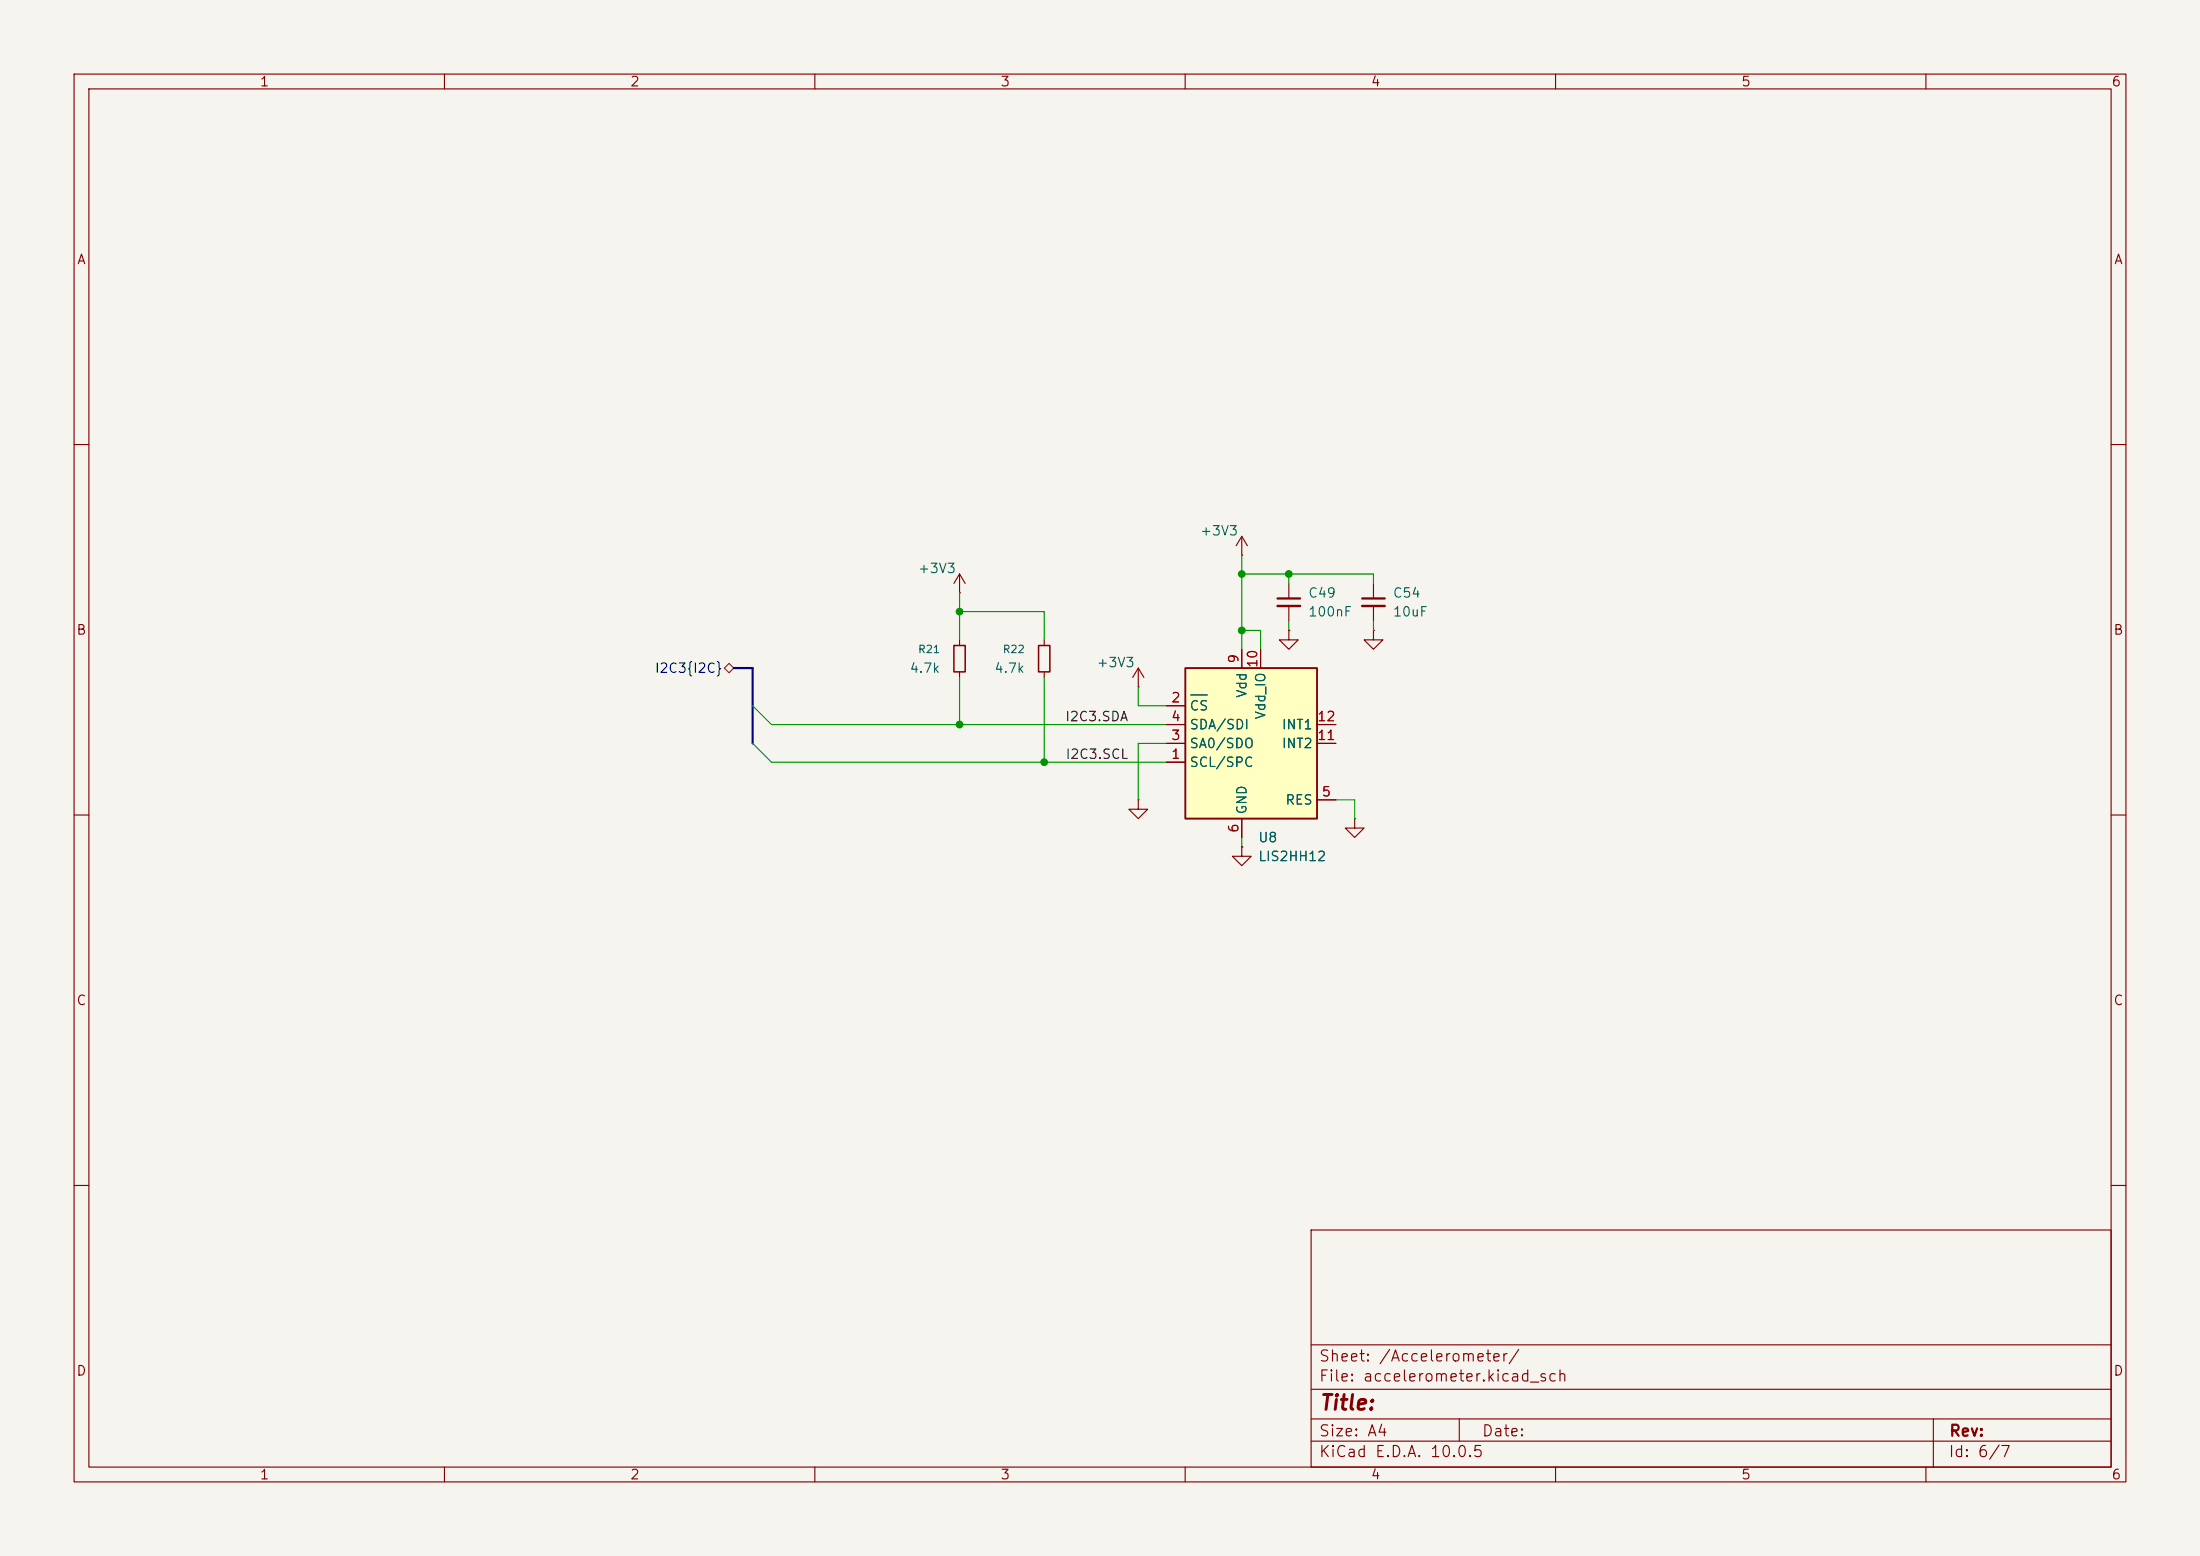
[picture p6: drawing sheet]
(kicad_sch
 (version 20260306)
 (generator "eeschema")
 (generator_version "10.0")
 (paper "A4")
 (lib_symbols
  (symbol "Device:C_Small"
   (pin_numbers (hide yes))
   (pin_names
    (offset 0.254) (hide yes)) (exclude_from_sim no) (in_bom yes) (on_board yes)
   (in_pos_files yes)
   (duplicate_pin_numbers_are_jumpers no)
   (property "Reference" "C" (at 0.254 1.778 0) (show_name no) (do_not_autoplace no) (effects (font (size 1.27 1.27)) (justify left)))
   (property "Value" "C_Small" (at 0.254 -2.032 0) (show_name no) (do_not_autoplace no) (effects (font (size 1.27 1.27)) (justify left)))
   (property "Footprint" "" (at 0 0 0) (show_name no) (do_not_autoplace no) (hide yes) (effects (font (size 1.27 1.27))))
   (property "Datasheet" "" (at 0 0 0) (show_name no) (do_not_autoplace no) (hide yes) (effects (font (size 1.27 1.27))))
   (property "Description" "Unpolarized capacitor, small symbol" (at 0 0 0) (show_name no) (do_not_autoplace no) (hide yes) (effects (font (size 1.27 1.27))))
   (symbol "C_Small_0_1"
    (polyline (pts (xy -1.524 0.508) (xy 1.524 0.508)) (stroke (width 0.3048) (type default)) (fill (type none)))
    (polyline (pts (xy -1.524 -0.508) (xy 1.524 -0.508)) (stroke (width 0.3302) (type default)) (fill (type none))))
   (symbol "C_Small_1_1"
    (pin passive line (at 0 2.54 270) (length 2.032) (name "" (effects (font (size 1.27 1.27)))) (number "1" (effects (font (size 1.27 1.27)))))
    (pin passive line (at 0 -2.54 90) (length 2.032) (name "" (effects (font (size 1.27 1.27)))) (number "2" (effects (font (size 1.27 1.27))))))
   (embedded_fonts no))
  (symbol "Device:R_Small"
   (pin_numbers (hide yes))
   (pin_names
    (offset 0.254) (hide yes)) (exclude_from_sim no) (in_bom yes) (on_board yes)
   (in_pos_files yes)
   (duplicate_pin_numbers_are_jumpers no)
   (property "Reference" "R" (at 0 0 90) (show_name no) (do_not_autoplace no) (effects (font (size 1.016 1.016))))
   (property "Value" "R_Small" (at 1.778 0 90) (show_name no) (do_not_autoplace no) (effects (font (size 1.27 1.27))))
   (property "Footprint" "" (at 0 0 0) (show_name no) (do_not_autoplace no) (hide yes) (effects (font (size 1.27 1.27))))
   (property "Datasheet" "" (at 0 0 0) (show_name no) (do_not_autoplace no) (hide yes) (effects (font (size 1.27 1.27))))
   (property "Description" "Resistor, small symbol" (at 0 0 0) (show_name no) (do_not_autoplace no) (hide yes) (effects (font (size 1.27 1.27))))
   (symbol "R_Small_0_1"
    (rectangle (start -0.762 1.778) (end 0.762 -1.778) (stroke (width 0.2032) (type default)) (fill (type none))))
   (symbol "R_Small_1_1"
    (pin passive line (at 0 2.54 270) (length 0.762) (name "" (effects (font (size 1.27 1.27)))) (number "1" (effects (font (size 1.27 1.27)))))
    (pin passive line (at 0 -2.54 90) (length 0.762) (name "" (effects (font (size 1.27 1.27)))) (number "2" (effects (font (size 1.27 1.27))))))
   (embedded_fonts no))
  (symbol "Sensor_Motion:LIS2HH12" (exclude_from_sim no) (in_bom yes) (on_board yes)
   (in_pos_files yes)
   (duplicate_pin_numbers_are_jumpers no)
   (property "Reference" "U" (at -5.08 11.43 0) (show_name no) (do_not_autoplace no) (effects (font (size 1.27 1.27)) (justify right)))
   (property "Value" "LIS2HH12" (at 3.81 11.43 0) (show_name no) (do_not_autoplace no) (effects (font (size 1.27 1.27)) (justify left)))
   (property "Footprint" "Package_LGA:LGA-12_2x2mm_P0.5mm" (at 3.81 13.97 0) (show_name no) (do_not_autoplace no) (hide yes) (effects (font (size 1.27 1.27)) (justify left)))
   (property "Datasheet" "www.st.com/resource/en/datasheet/lis2hh12.pdf" (at -8.89 0 0) (show_name no) (do_not_autoplace no) (hide yes) (effects (font (size 1.27 1.27))))
   (property "Description" "3-Axis Accelerometer, 2/4/8g range, I2C/SPI interface" (at 0 0 0) (show_name no) (do_not_autoplace no) (hide yes) (effects (font (size 1.27 1.27))))
   (symbol "LIS2HH12_0_1"
    (rectangle (start -7.62 10.16) (end 10.16 -10.16) (stroke (width 0.254) (type default)) (fill (type background))))
   (symbol "LIS2HH12_1_1"
    (pin input line (at -10.16 -2.54 0) (length 2.54) (name "SCL/SPC" (effects (font (size 1.27 1.27)))) (number "1" (effects (font (size 1.27 1.27)))))
    (pin input line (at -10.16 5.08 0) (length 2.54) (name "~{CS}" (effects (font (size 1.27 1.27)))) (number "2" (effects (font (size 1.27 1.27)))))
    (pin bidirectional line (at -10.16 0 0) (length 2.54) (name "SA0/SDO" (effects (font (size 1.27 1.27)))) (number "3" (effects (font (size 1.27 1.27)))))
    (pin bidirectional line (at -10.16 2.54 0) (length 2.54) (name "SDA/SDI" (effects (font (size 1.27 1.27)))) (number "4" (effects (font (size 1.27 1.27)))))
    (pin passive line (at 12.7 -7.62 180) (length 2.54) (name "RES" (effects (font (size 1.27 1.27)))) (number "5" (effects (font (size 1.27 1.27)))))
    (pin power_in line (at 0 -12.7 90) (length 2.54) (name "GND" (effects (font (size 1.27 1.27)))) (number "6" (effects (font (size 1.27 1.27)))))
    (pin passive line (at 0 -12.7 90) (length 2.54) (hide yes) (name "GND" (effects (font (size 1.27 1.27)))) (number "7" (effects (font (size 1.27 1.27)))))
    (pin passive line (at 0 -12.7 90) (length 2.54) (hide yes) (name "GND" (effects (font (size 1.27 1.27)))) (number "8" (effects (font (size 1.27 1.27)))))
    (pin power_in line (at 0 12.7 270) (length 2.54) (name "Vdd" (effects (font (size 1.27 1.27)))) (number "9" (effects (font (size 1.27 1.27)))))
    (pin power_in line (at 2.54 12.7 270) (length 2.54) (name "Vdd_IO" (effects (font (size 1.27 1.27)))) (number "10" (effects (font (size 1.27 1.27)))))
    (pin output line (at 12.7 0 180) (length 2.54) (name "INT2" (effects (font (size 1.27 1.27)))) (number "11" (effects (font (size 1.27 1.27)))))
    (pin output line (at 12.7 2.54 180) (length 2.54) (name "INT1" (effects (font (size 1.27 1.27)))) (number "12" (effects (font (size 1.27 1.27))))))
   (embedded_fonts no))
  (symbol "power:+5V"
   (power global)
   (pin_numbers (hide yes))
   (pin_names
    (offset 0) (hide yes)) (exclude_from_sim no) (in_bom yes) (on_board yes)
   (in_pos_files yes)
   (duplicate_pin_numbers_are_jumpers no)
   (property "Reference" "#PWR" (at 0 -3.81 0) (show_name no) (do_not_autoplace no) (hide yes) (effects (font (size 1.27 1.27))))
   (property "Value" "+5V" (at 0 3.556 0) (show_name no) (do_not_autoplace no) (effects (font (size 1.27 1.27))))
   (property "Footprint" "" (at 0 0 0) (show_name no) (do_not_autoplace no) (hide yes) (effects (font (size 1.27 1.27))))
   (property "Datasheet" "" (at 0 0 0) (show_name no) (do_not_autoplace no) (hide yes) (effects (font (size 1.27 1.27))))
   (property "Description" "Power symbol creates a global label with name \"+5V\"" (at 0 0 0) (show_name no) (do_not_autoplace no) (hide yes) (effects (font (size 1.27 1.27))))
   (symbol "+5V_0_1"
    (polyline (pts (xy -0.762 1.27) (xy 0 2.54)) (stroke (width 0) (type default)) (fill (type none)))
    (polyline (pts (xy 0 2.54) (xy 0.762 1.27)) (stroke (width 0) (type default)) (fill (type none)))
    (polyline (pts (xy 0 0) (xy 0 2.54)) (stroke (width 0) (type default)) (fill (type none))))
   (symbol "+5V_1_1"
    (pin power_in line (at 0 0 90) (length 0) (name "" (effects (font (size 1.27 1.27)))) (number "1" (effects (font (size 1.27 1.27))))))
   (embedded_fonts no))
  (symbol "power:GND"
   (power global)
   (pin_numbers (hide yes))
   (pin_names
    (offset 0) (hide yes)) (exclude_from_sim no) (in_bom yes) (on_board yes)
   (in_pos_files yes)
   (duplicate_pin_numbers_are_jumpers no)
   (property "Reference" "#PWR" (at 0 -6.35 0) (show_name no) (do_not_autoplace no) (hide yes) (effects (font (size 1.27 1.27))))
   (property "Value" "GND" (at 0 -3.81 0) (show_name no) (do_not_autoplace no) (effects (font (size 1.27 1.27))))
   (property "Footprint" "" (at 0 0 0) (show_name no) (do_not_autoplace no) (hide yes) (effects (font (size 1.27 1.27))))
   (property "Datasheet" "" (at 0 0 0) (show_name no) (do_not_autoplace no) (hide yes) (effects (font (size 1.27 1.27))))
   (property "Description" "Power symbol creates a global label with name \"GND\" , ground" (at 0 0 0) (show_name no) (do_not_autoplace no) (hide yes) (effects (font (size 1.27 1.27))))
   (symbol "GND_0_1"
    (polyline (pts (xy 0 0) (xy 0 -1.27) (xy 1.27 -1.27) (xy 0 -2.54) (xy -1.27 -1.27) (xy 0 -1.27)) (stroke (width 0) (type default)) (fill (type none))))
   (symbol "GND_1_1"
    (pin power_in line (at 0 0 270) (length 0) (name "" (effects (font (size 1.27 1.27)))) (number "1" (effects (font (size 1.27 1.27))))))
   (embedded_fonts no)))
 (junction
  (at 129.54 82.55)
  (diameter 0)
  (color 0 0 0 0))
 (junction
  (at 173.99 77.47)
  (diameter 0)
  (color 0 0 0 0))
 (junction
  (at 140.97 102.87)
  (diameter 0)
  (color 0 0 0 0))
 (junction
  (at 167.64 77.47)
  (diameter 0)
  (color 0 0 0 0))
 (junction
  (at 167.64 85.09)
  (diameter 0)
  (color 0 0 0 0))
 (junction
  (at 129.54 97.79)
  (diameter 0)
  (color 0 0 0 0))
 (bus_entry
  (at 101.6 95.25)
  (size 2.54 2.54)
  (stroke (width 0) (type default)))
 (bus_entry
  (at 101.6 100.33)
  (size 2.54 2.54)
  (stroke (width 0) (type default)))
 (wire
  (pts (xy 167.64 85.09) (xy 170.18 85.09))
  (stroke (width 0) (type default)))
 (wire
  (pts (xy 129.54 80.01) (xy 129.54 82.55))
  (stroke (width 0) (type default)))
 (bus
  (pts (xy 101.6 90.17) (xy 101.6 100.33))
  (stroke (width 0) (type default)))
 (wire
  (pts (xy 167.64 85.09) (xy 167.64 87.63))
  (stroke (width 0) (type default)))
 (wire
  (pts (xy 167.64 77.47) (xy 167.64 85.09))
  (stroke (width 0) (type default)))
 (wire
  (pts (xy 182.88 107.95) (xy 182.88 110.49))
  (stroke (width 0) (type default)))
 (wire
  (pts (xy 140.97 82.55) (xy 140.97 86.36))
  (stroke (width 0) (type default)))
 (wire
  (pts (xy 129.54 97.79) (xy 157.48 97.79))
  (stroke (width 0) (type default)))
 (wire
  (pts (xy 185.42 85.09) (xy 185.42 83.82))
  (stroke (width 0) (type default)))
 (wire
  (pts (xy 140.97 102.87) (xy 157.48 102.87))
  (stroke (width 0) (type default)))
 (wire
  (pts (xy 173.99 85.09) (xy 173.99 83.82))
  (stroke (width 0) (type default)))
 (wire
  (pts (xy 167.64 114.3) (xy 167.64 113.03))
  (stroke (width 0) (type default)))
 (wire
  (pts (xy 129.54 82.55) (xy 129.54 86.36))
  (stroke (width 0) (type default)))
 (wire
  (pts (xy 180.34 107.95) (xy 182.88 107.95))
  (stroke (width 0) (type default)))
 (wire
  (pts (xy 157.48 95.25) (xy 153.67 95.25))
  (stroke (width 0) (type default)))
 (wire
  (pts (xy 129.54 91.44) (xy 129.54 97.79))
  (stroke (width 0) (type default)))
 (wire
  (pts (xy 157.48 100.33) (xy 153.67 100.33))
  (stroke (width 0) (type default)))
 (wire
  (pts (xy 104.14 97.79) (xy 129.54 97.79))
  (stroke (width 0) (type default)))
 (wire
  (pts (xy 140.97 91.44) (xy 140.97 102.87))
  (stroke (width 0) (type default)))
 (wire
  (pts (xy 167.64 77.47) (xy 173.99 77.47))
  (stroke (width 0) (type default)))
 (wire
  (pts (xy 170.18 85.09) (xy 170.18 87.63))
  (stroke (width 0) (type default)))
 (wire
  (pts (xy 153.67 100.33) (xy 153.67 107.95))
  (stroke (width 0) (type default)))
 (wire
  (pts (xy 129.54 82.55) (xy 140.97 82.55))
  (stroke (width 0) (type default)))
 (wire
  (pts (xy 153.67 92.71) (xy 153.67 95.25))
  (stroke (width 0) (type default)))
 (wire
  (pts (xy 185.42 77.47) (xy 185.42 78.74))
  (stroke (width 0) (type default)))
 (wire
  (pts (xy 173.99 77.47) (xy 173.99 78.74))
  (stroke (width 0) (type default)))
 (wire
  (pts (xy 173.99 77.47) (xy 185.42 77.47))
  (stroke (width 0) (type default)))
 (bus
  (pts (xy 99.06 90.17) (xy 101.6 90.17))
  (stroke (width 0) (type default)))
 (wire
  (pts (xy 167.64 74.93) (xy 167.64 77.47))
  (stroke (width 0) (type default)))
 (wire
  (pts (xy 104.14 102.87) (xy 140.97 102.87))
  (stroke (width 0) (type default)))
 (label "I2C3.SCL"
  (at 152.4 102.87 180)
  (effects (font (size 1.27 1.27)) (justify right bottom)))
 (label "I2C3.SDA"
  (at 152.4 97.79 180)
  (effects (font (size 1.27 1.27)) (justify right bottom)))
 (hierarchical_label "I2C3{I2C}"
  (shape bidirectional)
  (at 99.06 90.17 180)
  (effects (font (size 1.27 1.27)) (justify right)))
 (symbol
  (lib_id "Device:R_Small")
  (at 129.54 88.9 0)
  (mirror y)
  (unit 1)
  (body_style 1)
  (exclude_from_sim no)
  (in_bom yes)
  (on_board yes)
  (in_pos_files yes)
  (dnp no)
  (property "Reference" "R21" (at 127 87.6299 0) (show_name no) (do_not_autoplace no) (effects (font (size 1.016 1.016)) (justify left)))
  (property "Value" "4.7k" (at 127 90.1699 0) (show_name no) (do_not_autoplace no) (effects (font (size 1.27 1.27)) (justify left)))
  (property "Footprint" "Resistor_SMD:R_0402_1005Metric" (at 129.54 88.9 0) (hide yes) (show_name no) (do_not_autoplace no) (effects (font (size 1.27 1.27))))
  (property "Datasheet" "" (at 129.54 88.9 0) (hide yes) (show_name no) (do_not_autoplace no) (effects (font (size 1.27 1.27))))
  (property "Description" "Resistor, small symbol" (at 129.54 88.9 0) (hide yes) (show_name no) (do_not_autoplace no) (effects (font (size 1.27 1.27))))
  (property "MPN" "RC0402FR-074K7L" (at 129.54 88.9 0) (hide yes) (show_name no) (do_not_autoplace no) (effects (font (size 1.27 1.27))))
  (pin "1")
  (pin "2"))
 (symbol
  (lib_id "Device:C_Small")
  (at 173.99 81.28 0)
  (mirror y)
  (unit 1)
  (body_style 1)
  (exclude_from_sim no)
  (in_bom yes)
  (on_board yes)
  (in_pos_files yes)
  (dnp no)
  (property "Reference" "C49" (at 176.53 80.0162 0) (show_name no) (do_not_autoplace no) (effects (font (size 1.27 1.27)) (justify right)))
  (property "Value" "100nF" (at 176.53 82.5562 0) (show_name no) (do_not_autoplace no) (effects (font (size 1.27 1.27)) (justify right)))
  (property "Footprint" "Capacitor_SMD:C_0402_1005Metric" (at 173.99 81.28 0) (hide yes) (show_name no) (do_not_autoplace no) (effects (font (size 1.27 1.27))))
  (property "Datasheet" "" (at 173.99 81.28 0) (hide yes) (show_name no) (do_not_autoplace no) (effects (font (size 1.27 1.27))))
  (property "Description" "Unpolarized capacitor, small symbol" (at 173.99 81.28 0) (hide yes) (show_name no) (do_not_autoplace no) (effects (font (size 1.27 1.27))))
  (property "MPN" "CL05B104KP5VPNC" (at 173.99 81.28 0) (hide yes) (show_name no) (do_not_autoplace no) (effects (font (size 1.27 1.27))))
  (pin "1")
  (pin "2"))
 (symbol
  (lib_id "power:+5V")
  (at 129.54 80.01 0)
  (mirror y)
  (unit 1)
  (body_style 1)
  (exclude_from_sim no)
  (in_bom yes)
  (on_board yes)
  (in_pos_files yes)
  (dnp no)
  (property "Reference" "#PWR084" (at 129.54 83.82 0) (hide yes) (show_name no) (do_not_autoplace no) (effects (font (size 1.27 1.27))))
  (property "Value" "+3V3" (at 126.492 76.708 0) (show_name no) (do_not_autoplace no) (effects (font (size 1.27 1.27))))
  (property "Footprint" "" (at 129.54 80.01 0) (hide yes) (show_name no) (do_not_autoplace no) (effects (font (size 1.27 1.27))))
  (property "Datasheet" "" (at 129.54 80.01 0) (hide yes) (show_name no) (do_not_autoplace no) (effects (font (size 1.27 1.27))))
  (property "Description" "Power symbol creates a global label with name \"+5V\"" (at 129.54 80.01 0) (hide yes) (show_name no) (do_not_autoplace no) (effects (font (size 1.27 1.27))))
  (pin "1"))
 (symbol
  (lib_id "power:+5V")
  (at 167.64 74.93 0)
  (mirror y)
  (unit 1)
  (body_style 1)
  (exclude_from_sim no)
  (in_bom yes)
  (on_board yes)
  (in_pos_files yes)
  (dnp no)
  (property "Reference" "#PWR079" (at 167.64 78.74 0) (hide yes) (show_name no) (do_not_autoplace no) (effects (font (size 1.27 1.27))))
  (property "Value" "+3V3" (at 164.592 71.628 0) (show_name no) (do_not_autoplace no) (effects (font (size 1.27 1.27))))
  (property "Footprint" "" (at 167.64 74.93 0) (hide yes) (show_name no) (do_not_autoplace no) (effects (font (size 1.27 1.27))))
  (property "Datasheet" "" (at 167.64 74.93 0) (hide yes) (show_name no) (do_not_autoplace no) (effects (font (size 1.27 1.27))))
  (property "Description" "Power symbol creates a global label with name \"+5V\"" (at 167.64 74.93 0) (hide yes) (show_name no) (do_not_autoplace no) (effects (font (size 1.27 1.27))))
  (pin "1"))
 (symbol
  (lib_id "Device:C_Small")
  (at 185.42 81.28 0)
  (mirror y)
  (unit 1)
  (body_style 1)
  (exclude_from_sim no)
  (in_bom yes)
  (on_board yes)
  (in_pos_files yes)
  (dnp no)
  (property "Reference" "C54" (at 187.96 80.0162 0) (show_name no) (do_not_autoplace no) (effects (font (size 1.27 1.27)) (justify right)))
  (property "Value" "10uF" (at 187.96 82.5562 0) (show_name no) (do_not_autoplace no) (effects (font (size 1.27 1.27)) (justify right)))
  (property "Footprint" "Capacitor_SMD:C_0402_1005Metric" (at 185.42 81.28 0) (hide yes) (show_name no) (do_not_autoplace no) (effects (font (size 1.27 1.27))))
  (property "Datasheet" "" (at 185.42 81.28 0) (hide yes) (show_name no) (do_not_autoplace no) (effects (font (size 1.27 1.27))))
  (property "Description" "Unpolarized capacitor, small symbol" (at 185.42 81.28 0) (hide yes) (show_name no) (do_not_autoplace no) (effects (font (size 1.27 1.27))))
  (property "MPN" "GRM155R60J106ME05D" (at 185.42 81.28 0) (hide yes) (show_name no) (do_not_autoplace no) (effects (font (size 1.27 1.27))))
  (pin "1")
  (pin "2"))
 (symbol
  (lib_id "power:GND")
  (at 185.42 85.09 0)
  (unit 1)
  (body_style 1)
  (exclude_from_sim no)
  (in_bom yes)
  (on_board yes)
  (in_pos_files yes)
  (dnp no)
  (fields_autoplaced yes)
  (property "Reference" "#PWR097" (at 185.42 91.44 0) (hide yes) (show_name no) (do_not_autoplace no) (effects (font (size 1.27 1.27))))
  (property "Value" "GND" (at 185.42 90.17 0) (hide yes) (show_name no) (do_not_autoplace no) (effects (font (size 1.27 1.27))))
  (property "Footprint" "" (at 185.42 85.09 0) (hide yes) (show_name no) (do_not_autoplace no) (effects (font (size 1.27 1.27))))
  (property "Datasheet" "" (at 185.42 85.09 0) (hide yes) (show_name no) (do_not_autoplace no) (effects (font (size 1.27 1.27))))
  (property "Description" "Power symbol creates a global label with name \"GND\" , ground" (at 185.42 85.09 0) (hide yes) (show_name no) (do_not_autoplace no) (effects (font (size 1.27 1.27))))
  (pin "1"))
 (symbol
  (lib_id "power:GND")
  (at 173.99 85.09 0)
  (unit 1)
  (body_style 1)
  (exclude_from_sim no)
  (in_bom yes)
  (on_board yes)
  (in_pos_files yes)
  (dnp no)
  (fields_autoplaced yes)
  (property "Reference" "#PWR082" (at 173.99 91.44 0) (hide yes) (show_name no) (do_not_autoplace no) (effects (font (size 1.27 1.27))))
  (property "Value" "GND" (at 173.99 90.17 0) (hide yes) (show_name no) (do_not_autoplace no) (effects (font (size 1.27 1.27))))
  (property "Footprint" "" (at 173.99 85.09 0) (hide yes) (show_name no) (do_not_autoplace no) (effects (font (size 1.27 1.27))))
  (property "Datasheet" "" (at 173.99 85.09 0) (hide yes) (show_name no) (do_not_autoplace no) (effects (font (size 1.27 1.27))))
  (property "Description" "Power symbol creates a global label with name \"GND\" , ground" (at 173.99 85.09 0) (hide yes) (show_name no) (do_not_autoplace no) (effects (font (size 1.27 1.27))))
  (pin "1"))
 (symbol
  (lib_id "power:GND")
  (at 182.88 110.49 0)
  (unit 1)
  (body_style 1)
  (exclude_from_sim no)
  (in_bom yes)
  (on_board yes)
  (in_pos_files yes)
  (dnp no)
  (fields_autoplaced yes)
  (property "Reference" "#PWR083" (at 182.88 116.84 0) (hide yes) (show_name no) (do_not_autoplace no) (effects (font (size 1.27 1.27))))
  (property "Value" "GND" (at 182.88 115.57 0) (hide yes) (show_name no) (do_not_autoplace no) (effects (font (size 1.27 1.27))))
  (property "Footprint" "" (at 182.88 110.49 0) (hide yes) (show_name no) (do_not_autoplace no) (effects (font (size 1.27 1.27))))
  (property "Datasheet" "" (at 182.88 110.49 0) (hide yes) (show_name no) (do_not_autoplace no) (effects (font (size 1.27 1.27))))
  (property "Description" "Power symbol creates a global label with name \"GND\" , ground" (at 182.88 110.49 0) (hide yes) (show_name no) (do_not_autoplace no) (effects (font (size 1.27 1.27))))
  (pin "1"))
 (symbol
  (lib_id "power:GND")
  (at 153.67 107.95 0)
  (unit 1)
  (body_style 1)
  (exclude_from_sim no)
  (in_bom yes)
  (on_board yes)
  (in_pos_files yes)
  (dnp no)
  (fields_autoplaced yes)
  (property "Reference" "#PWR080" (at 153.67 114.3 0) (hide yes) (show_name no) (do_not_autoplace no) (effects (font (size 1.27 1.27))))
  (property "Value" "GND" (at 153.67 113.03 0) (hide yes) (show_name no) (do_not_autoplace no) (effects (font (size 1.27 1.27))))
  (property "Footprint" "" (at 153.67 107.95 0) (hide yes) (show_name no) (do_not_autoplace no) (effects (font (size 1.27 1.27))))
  (property "Datasheet" "" (at 153.67 107.95 0) (hide yes) (show_name no) (do_not_autoplace no) (effects (font (size 1.27 1.27))))
  (property "Description" "Power symbol creates a global label with name \"GND\" , ground" (at 153.67 107.95 0) (hide yes) (show_name no) (do_not_autoplace no) (effects (font (size 1.27 1.27))))
  (pin "1"))
 (symbol
  (lib_id "power:+5V")
  (at 153.67 92.71 0)
  (mirror y)
  (unit 1)
  (body_style 1)
  (exclude_from_sim no)
  (in_bom yes)
  (on_board yes)
  (in_pos_files yes)
  (dnp no)
  (property "Reference" "#PWR081" (at 153.67 96.52 0) (hide yes) (show_name no) (do_not_autoplace no) (effects (font (size 1.27 1.27))))
  (property "Value" "+3V3" (at 150.622 89.408 0) (show_name no) (do_not_autoplace no) (effects (font (size 1.27 1.27))))
  (property "Footprint" "" (at 153.67 92.71 0) (hide yes) (show_name no) (do_not_autoplace no) (effects (font (size 1.27 1.27))))
  (property "Datasheet" "" (at 153.67 92.71 0) (hide yes) (show_name no) (do_not_autoplace no) (effects (font (size 1.27 1.27))))
  (property "Description" "Power symbol creates a global label with name \"+5V\"" (at 153.67 92.71 0) (hide yes) (show_name no) (do_not_autoplace no) (effects (font (size 1.27 1.27))))
  (pin "1"))
 (symbol
  (lib_id "Sensor_Motion:LIS2HH12")
  (at 167.64 100.33 0)
  (unit 1)
  (body_style 1)
  (exclude_from_sim no)
  (in_bom yes)
  (on_board yes)
  (in_pos_files yes)
  (dnp no)
  (fields_autoplaced yes)
  (property "Reference" "U8" (at 169.7833 113.03 0) (show_name no) (do_not_autoplace no) (effects (font (size 1.27 1.27)) (justify left)))
  (property "Value" "LIS2HH12" (at 169.7833 115.57 0) (show_name no) (do_not_autoplace no) (effects (font (size 1.27 1.27)) (justify left)))
  (property "Footprint" "Package_LGA:LGA-12_2x2mm_P0.5mm" (at 171.45 86.36 0) (hide yes) (show_name no) (do_not_autoplace no) (effects (font (size 1.27 1.27)) (justify left)))
  (property "Datasheet" "www.st.com/resource/en/datasheet/lis2hh12.pdf" (at 158.75 100.33 0) (hide yes) (show_name no) (do_not_autoplace no) (effects (font (size 1.27 1.27))))
  (property "Description" "3-Axis Accelerometer, 2/4/8g range, I2C/SPI interface" (at 167.64 100.33 0) (hide yes) (show_name no) (do_not_autoplace no) (effects (font (size 1.27 1.27))))
  (property "MPN" "LIS2HH12TR" (at 167.64 100.33 0) (hide yes) (show_name no) (do_not_autoplace no) (effects (font (size 1.27 1.27))))
  (pin "3")
  (pin "1")
  (pin "9")
  (pin "11")
  (pin "10")
  (pin "8")
  (pin "5")
  (pin "6")
  (pin "4")
  (pin "2")
  (pin "12")
  (pin "7"))
 (symbol
  (lib_id "power:GND")
  (at 167.64 114.3 0)
  (unit 1)
  (body_style 1)
  (exclude_from_sim no)
  (in_bom yes)
  (on_board yes)
  (in_pos_files yes)
  (dnp no)
  (fields_autoplaced yes)
  (property "Reference" "#PWR077" (at 167.64 120.65 0) (hide yes) (show_name no) (do_not_autoplace no) (effects (font (size 1.27 1.27))))
  (property "Value" "GND" (at 167.64 119.38 0) (hide yes) (show_name no) (do_not_autoplace no) (effects (font (size 1.27 1.27))))
  (property "Footprint" "" (at 167.64 114.3 0) (hide yes) (show_name no) (do_not_autoplace no) (effects (font (size 1.27 1.27))))
  (property "Datasheet" "" (at 167.64 114.3 0) (hide yes) (show_name no) (do_not_autoplace no) (effects (font (size 1.27 1.27))))
  (property "Description" "Power symbol creates a global label with name \"GND\" , ground" (at 167.64 114.3 0) (hide yes) (show_name no) (do_not_autoplace no) (effects (font (size 1.27 1.27))))
  (pin "1"))
 (symbol
  (lib_id "Device:R_Small")
  (at 140.97 88.9 0)
  (mirror y)
  (unit 1)
  (body_style 1)
  (exclude_from_sim no)
  (in_bom yes)
  (on_board yes)
  (in_pos_files yes)
  (dnp no)
  (property "Reference" "R22" (at 138.43 87.6299 0) (show_name no) (do_not_autoplace no) (effects (font (size 1.016 1.016)) (justify left)))
  (property "Value" "4.7k" (at 138.43 90.1699 0) (show_name no) (do_not_autoplace no) (effects (font (size 1.27 1.27)) (justify left)))
  (property "Footprint" "Resistor_SMD:R_0402_1005Metric" (at 140.97 88.9 0) (hide yes) (show_name no) (do_not_autoplace no) (effects (font (size 1.27 1.27))))
  (property "Datasheet" "" (at 140.97 88.9 0) (hide yes) (show_name no) (do_not_autoplace no) (effects (font (size 1.27 1.27))))
  (property "Description" "Resistor, small symbol" (at 140.97 88.9 0) (hide yes) (show_name no) (do_not_autoplace no) (effects (font (size 1.27 1.27))))
  (property "MPN" "RC0402FR-074K7L" (at 140.97 88.9 0) (hide yes) (show_name no) (do_not_autoplace no) (effects (font (size 1.27 1.27))))
  (pin "1")
  (pin "2")))
